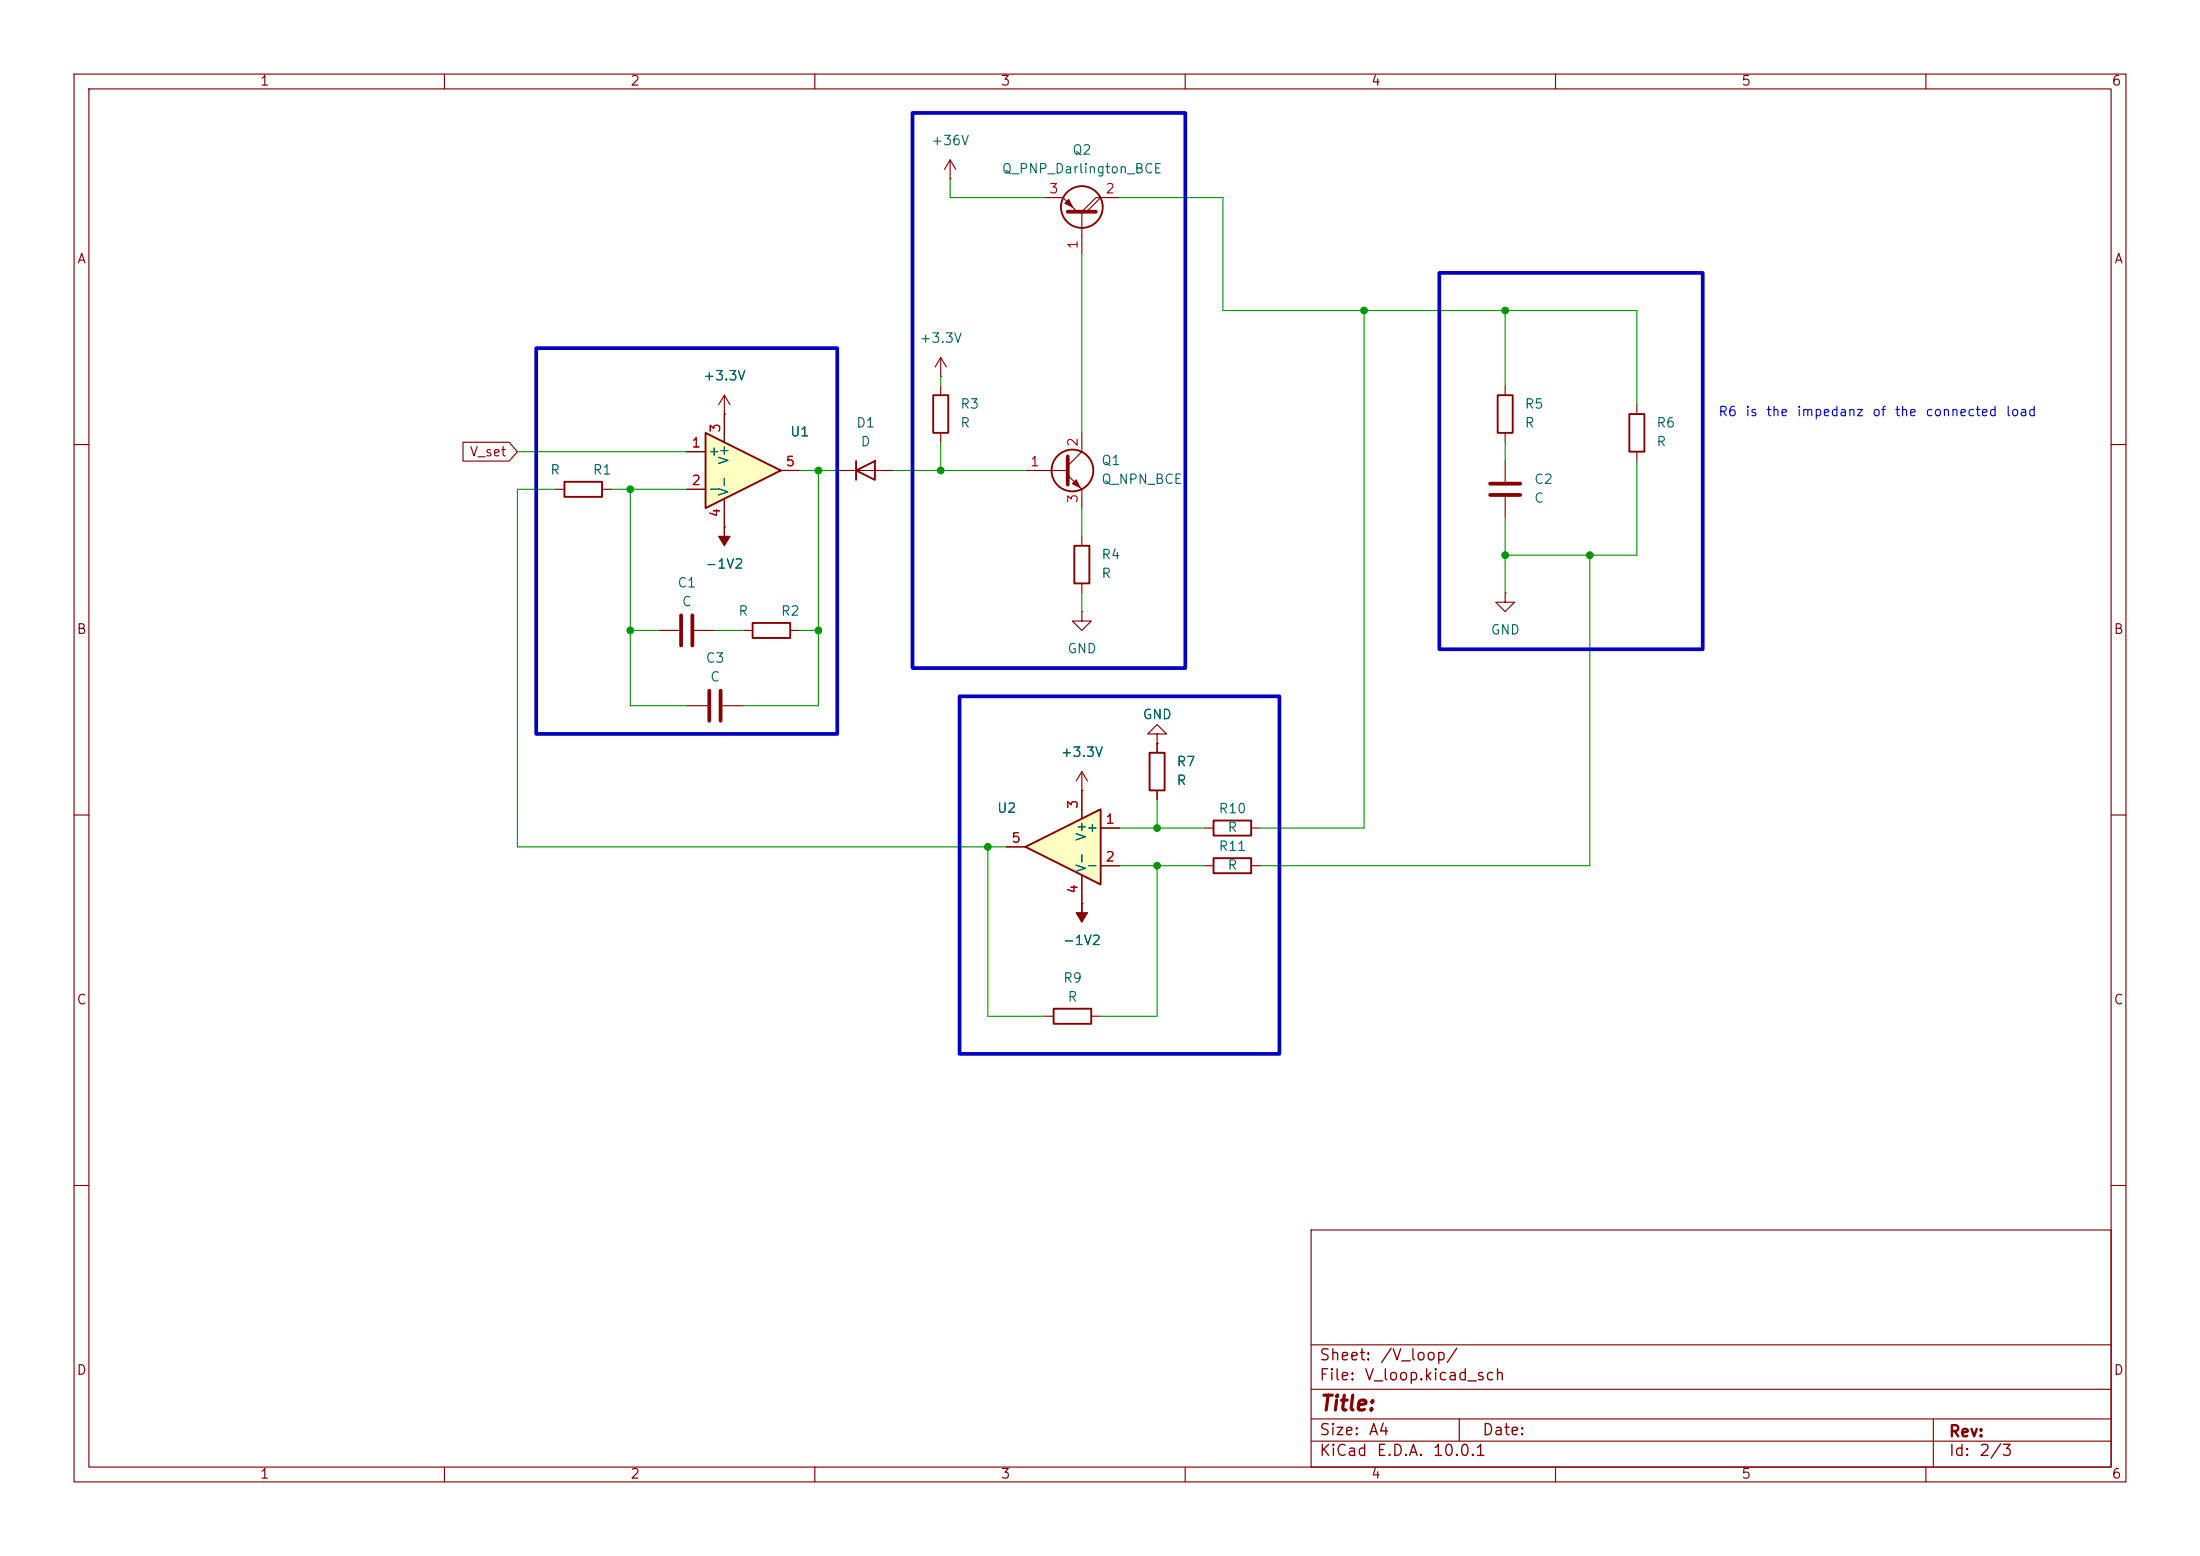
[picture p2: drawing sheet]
<svg xmlns="http://www.w3.org/2000/svg" width="297mm" height="210mm" viewBox="0 0 297 210" stroke-linecap="round" stroke-linejoin="round" font-family="sans-serif">
<g fill="none" stroke="#840000" stroke-width=".15">
<path d="M10 10h277v190h-277zM12 12h273v186h-273zM60 10v2M110 10v2M160 10v2M210 10v2M260 10v2M128.3 24.1h.1M128.3 21.6l-.8 1.3M128.3 21.6l.7 1.3M128.3 21.6v2.5M10 60h2"/>
<path d="M285 60h2M10 110h2M146 106.7h.1M146 104.1l-.7 1.3M146 104.1l.8 1.3M146 104.1v2.6M285 110h2M10 160h2M177 166h108v32h-108zM285 160h2M60 198v2M110 198v2"/>
<path d="M160 198v2M177 194.5h108M177 191.5h108M177 187.5h108M177 181.5h108M197 191.5v3M210 198v2M260 198v2M261 191.5v6.5"/>
</g>
<path d="M138.4 114.3l10.2-5.1v10.2z" fill="#ffffc2"/>
<g fill="none" stroke="#840000" stroke-width=".25">
<path d="M220 55.9h2v5.1h-2zM138.4 114.3l10.2-5.1v10.2zM155.2 101.6h2v5.1h-2zM163.8 115.8h5.1v2.1h-5.1zM163.8 110.7h5.1v2.1h-5.1z"/>
<circle cx="144.8" cy="63.5" r="2.82"/>
</g>
<g fill="none" stroke="#840000" stroke-width=".15">
<path d="M146 58.4v2.6l-1.9 1.9M221 54.6v1.3M138.4 63.5h5.7M144.1 64.1l1.9 1.9v2.6M221 61v1.2M146 82.6v1.2h1.3l-1.3 1.3-1.2-1.3h1.2M146 82.6h.1M156.2 99.1h1.3l-1.3-1.3-1.3 1.3h1.3v1.2M135.9 114.3h2.5M146 106.7v3.8M146 118.1v3.8M148.6 111.8h2.5"/>
<path d="M148.6 116.8h2.5M156.2 100.3h.1M156.2 100.3v1.3M156.2 106.7v1.3M162.6 111.8h1.2M162.6 116.8h1.2M168.9 111.8h1.3M168.9 116.8h1.3"/>
</g>
<path d="M144.1 61.6v3.8" fill="none" stroke="#840000" stroke-width=".51"/>
<path d="M144.8 65.3l.5-.5 .5 1z" fill="#840000" stroke="#840000" stroke-width=".15"/>
<path d="M95.2 58.4l10.2 5.1-10.2 5.1z" fill="#ffffc2"/>
<g fill="none" stroke="#840000" stroke-width=".25">
<path d="M95.2 58.4l10.2 5.1-10.2 5.1zM126 53.3h2v5.1h-2zM202.2 53.3h2v5.1h-2zM76.2 65h5.1v2.1h-5.1zM115.6 63.5l2.5-1.3v2.6zM115.6 62.2v2.6M145 73.7h2.1v5h-2.1zM101.6 84.1h5.1v2h-5.1zM142.2 136.1h5.1v2.1h-5.1z"/>
<circle cx="146" cy="27.9" r="2.82"/>
</g>
<g fill="none" stroke="#840000" stroke-width=".15">
<path d="M141 26.7h2.5l1.9 1.9M148.6 26.7h-.6l-2 1.9v5.7M148.6 26.7l-1.9 1.9M148.6 26.7h2.5M62.5 59.7h6.2l1.1 1.3-1.1 1.2h-6.2zM97.8 55.9h.1M97.8 53.3v6.4M97.8 53.3l-.8 1.3M97.8 53.3l.8 1.3M127 50.8h.1M127 48.3l-.8 1.2M127 48.3l.8 1.2"/>
<path d="M127 48.3v2.5M127 52.1v1.2M127 58.4v1.3M203.2 52.1v1.2M203.2 58.4v1.3M74.9 66h1.3M81.3 66h1.2M92.7 61h2.5M92.7 66h2.5M97.8 71.1h.1M97.8 67.3v3.8M105.4 63.5h2.5"/>
<path d="M113 63.5h7.6M146 72.4v1.3M146 78.7v1.3M203.2 62.2v2.8M203.2 67.1v2.8M88.9 85.1h2.8M92.7 95.3h2.8M93.7 85.1h2.8M97.5 95.3h2.8M100.3 85.1h1.3M106.7 85.1h1.2M203.2 80v1.3h1.3l-1.3 1.3-1.3-1.3h1.3"/>
<path d="M203.2 80h.1M135.9 114.3h2.5M146 106.7h.1M146 106.7v3.8M146 118.1v3.8M148.6 111.8h2.5M148.6 116.8h2.5M156.2 100.3h.1M156.2 100.3v1.3M156.2 106.7v1.3M141 137.2h1.2M146 121.9h.1"/>
<path d="M147.3 137.2h1.3"/>
</g>
<g fill="#840000" stroke="#840000" stroke-width=".15">
<path d="M146 121.9v1.3h.8l-.8 1.3-.7-1.3h.7z"/>
<path d="M143.8 27.4l.5-.5 .5 1z"/>
<path d="M97.8 71.1v1.3h.8l-.8 1.3-.8-1.3h.8z"/>
</g>
<path d="M144.1 28.6h3.9M201.2 65.3h4M201.2 66.8h4M91.9 83.1v4M93.5 83.1v4M95.8 93.2v4.1M97.3 93.2v4.1" fill="none" stroke="#840000" stroke-width=".51"/>
<g fill="none" stroke="#009600" stroke-width=".15">
<path d="M128.3 24.1v2.6h12.7M146 34.3v24.1M151.1 26.7h14v15.2h55.9v12.7M127 50.8v1.3M127 59.7v3.8M184.1 41.9v69.9h-13.9M203.2 41.9v10.2M203.2 59.7v2.5M69.8 61h22.9M74.9 66h-5.1v48.3h66.1M82.5 66h10.2M85.1 66v29.3h7.6"/>
<path d="M107.9 63.5h5.1M110.5 63.5v31.8h-10.2M120.6 63.5h17.8M146 68.6v3.8M203.2 69.9v10.1M214.6 74.9v41.9h-44.4M221 62.2v12.7h-17.8M85.1 85.1h3.8M96.5 85.1h3.8M107.9 85.1h2.6M146 80v2.6M133.3 114.3v22.9h7.7"/>
<path d="M151.1 111.8h11.5M151.1 116.8h11.5M156.2 108v3.8M156.2 116.8v20.4h-7.6"/>
</g>
<path d="M123.2 15.2h36.8v75h-36.8zM194.3 36.8h35.6v50.8h-35.6zM72.4 47h40.6v52.1h-40.6zM129.5 94h43.2v48.2h-43.2z" fill="none" stroke="#0000c2" stroke-width=".5"/>
<g fill="#009600" stroke="#009600" stroke-width=".14">
<circle cx="133.3" cy="114.3" r=".46"/>
<circle cx="110.5" cy="85.1" r=".46"/>
<circle cx="156.2" cy="111.8" r=".46"/>
<circle cx="156.2" cy="116.8" r=".46"/>
<circle cx="203.2" cy="41.9" r=".46"/>
<circle cx="214.6" cy="74.9" r=".46"/>
<circle cx="203.2" cy="74.9" r=".46"/>
<circle cx="184.1" cy="41.9" r=".46"/>
<circle cx="110.5" cy="63.5" r=".46"/>
<circle cx="85.1" cy="66" r=".46"/>
<circle cx="85.1" cy="85.1" r=".46"/>
<circle cx="127" cy="63.5" r=".46"/>
</g>
<text font-size="2" fill="#840000" x="178" y="190.9">Title:</text>
<g font-size="1.5" fill="#840000">
<text x="178" y="184">Sheet:</text>
<text x="186.2" y="184">/V_loop/</text>
<text x="178" y="186.7">File:</text>
<text x="184.1" y="186.7">V_loop.kicad_sch</text>
<text x="178" y="196.9">KiCad</text>
<text x="178" y="194.1">Size:</text>
<text x="184.7" y="194.1">A4</text>
<text x="185.7" y="196.9">E.D.A.</text>
<text x="193.3" y="196.9">10.0.1</text>
<text x="200" y="194.1">Date:</text>
<text x="263" y="194.3">Rev:</text>
<text x="263" y="196.9">Id:</text>
<text x="267.1" y="196.9">2/3</text>
</g>
<g font-size="1.3" fill="#840000">
<text x="35" y="11.9">1</text>
<text x="85" y="11.9">2</text>
<text x="135" y="11.9">3</text>
<text x="185" y="11.9">4</text>
<text x="235" y="11.9">5</text>
<text x="285" y="11.9">6</text>
<text x="10.3" y="35.9">A</text>
<text x="285.3" y="35.9">A</text>
<text x="63.3" y="61.9">V_set</text>
<text x="10.3" y="85.9">B</text>
<text x="285.3" y="85.9">B</text>
<text x="10.3" y="135.9">C</text>
<text x="285.3" y="135.9">C</text>
<text x="10.3" y="185.9">D</text>
<text x="285.3" y="185.9">D</text>
<text x="35" y="199.9">1</text>
<text x="85" y="199.9">2</text>
<text x="135" y="199.9">3</text>
<text x="185" y="199.9">4</text>
<text x="235" y="199.9">5</text>
<text x="285" y="199.9">6</text>
</g>
<g font-size="1.3" fill="#006464">
<text x="125.6" y="19.9">+36V</text>
<text x="135.2" y="23.7">Q_PNP_Darlington_BCE</text>
<text x="144.7" y="21.2">Q2</text>
<text x="124.1" y="46.6">+3.3V</text>
<text x="94.8" y="51.7">+3.3V</text>
<text x="106.6" y="59.2">U1</text>
<text x="115.5" y="58">D1</text>
<text x="129.5" y="55.5">R3</text>
<text x="129.5" y="58">R</text>
<text x="205.7" y="55.5">R5</text>
<text x="205.7" y="58">R</text>
<text x="223.5" y="58">R6</text>
<text x="74.2" y="64.4">R</text>
<text x="79.9" y="64.4">R1</text>
<text x="95.5" y="61.8">+</text>
<text x="98.7" y="62.8" transform="rotate(-90 98.7 62.8)">V+</text>
<text x="116.1" y="60.6">D</text>
<text x="148.6" y="65.6">Q_NPN_BCE</text>
<text x="148.6" y="63.1">Q1</text>
<text x="207" y="65.6">C2</text>
<text x="223.5" y="60.6">R</text>
<text x="95.5" y="66.9">-</text>
<text x="98.7" y="67.1" transform="rotate(-90 98.7 67.1)">V-</text>
<text x="207" y="68.2">C</text>
<text x="95.1" y="77.1">-1V2</text>
<text x="148.6" y="75.8">R4</text>
<text x="91.4" y="79.6">C1</text>
<text x="92" y="82.1">C</text>
<text x="99.6" y="83.4">R</text>
<text x="105.3" y="83.4">R2</text>
<text x="148.6" y="78.3">R</text>
<text x="95.2" y="89.8">C3</text>
<text x="144" y="88.5">GND</text>
<text x="201.2" y="86">GND</text>
<text x="95.8" y="92.3">C</text>
<text x="154.2" y="97.4">GND</text>
<text x="143.1" y="102.5">+3.3V</text>
<text x="158.8" y="103.7">R7</text>
<text x="158.8" y="106.3">R</text>
<text x="134.5" y="110">U2</text>
<text x="146.6" y="112.6">+</text>
<text x="146.9" y="113.6" transform="rotate(-90 146.9 113.6)">V+</text>
<text x="164.4" y="110.1">R10</text>
<text x="165.6" y="112.6">R</text>
<text x="146.6" y="117.7">-</text>
<text x="146.9" y="117.9" transform="rotate(-90 146.9 117.9)">V-</text>
<text x="164.4" y="115.2">R11</text>
<text x="165.6" y="117.7">R</text>
<text x="143.4" y="127.9">-1V2</text>
<text x="143.4" y="132.9">R9</text>
<text x="144" y="135.5">R</text>
</g>
<g font-size="1.3" fill="#a90000">
<text x="141.5" y="26.4">3</text>
<text x="149.2" y="26.4">2</text>
<text x="145.8" y="33.7" transform="rotate(-90 145.8 33.7)">1</text>
<text x="97.5" y="58.5" transform="rotate(-90 97.5 58.5)">3</text>
<text x="93.3" y="60.7">1</text>
<text x="93.3" y="65.8">2</text>
<text x="106" y="63.2">5</text>
<text x="139" y="63.2">1</text>
<text x="145.8" y="60.4" transform="rotate(-90 145.8 60.4)">2</text>
<text x="97.5" y="69.9" transform="rotate(-90 97.5 69.9)">4</text>
<text x="145.8" y="68" transform="rotate(-90 145.8 68)">3</text>
<text x="145.8" y="109.3" transform="rotate(-90 145.8 109.3)">3</text>
<text x="149.2" y="111.5">1</text>
<text x="136.5" y="114">5</text>
<text x="149.2" y="116.6">2</text>
<text x="145.8" y="120.7" transform="rotate(-90 145.8 120.7)">4</text>
</g>
<g font-size="1.3" fill="#0000c2">
<text x="231.9" y="56.5">R6</text>
<text x="235.5" y="56.5">is</text>
<text x="238.3" y="56.5">the</text>
<text x="242.5" y="56.5">impedanz</text>
<text x="252.7" y="56.5">of</text>
<text x="255.7" y="56.5">the</text>
<text x="259.8" y="56.5">connected</text>
<text x="270.7" y="56.5">load</text>
</g>
</svg>
